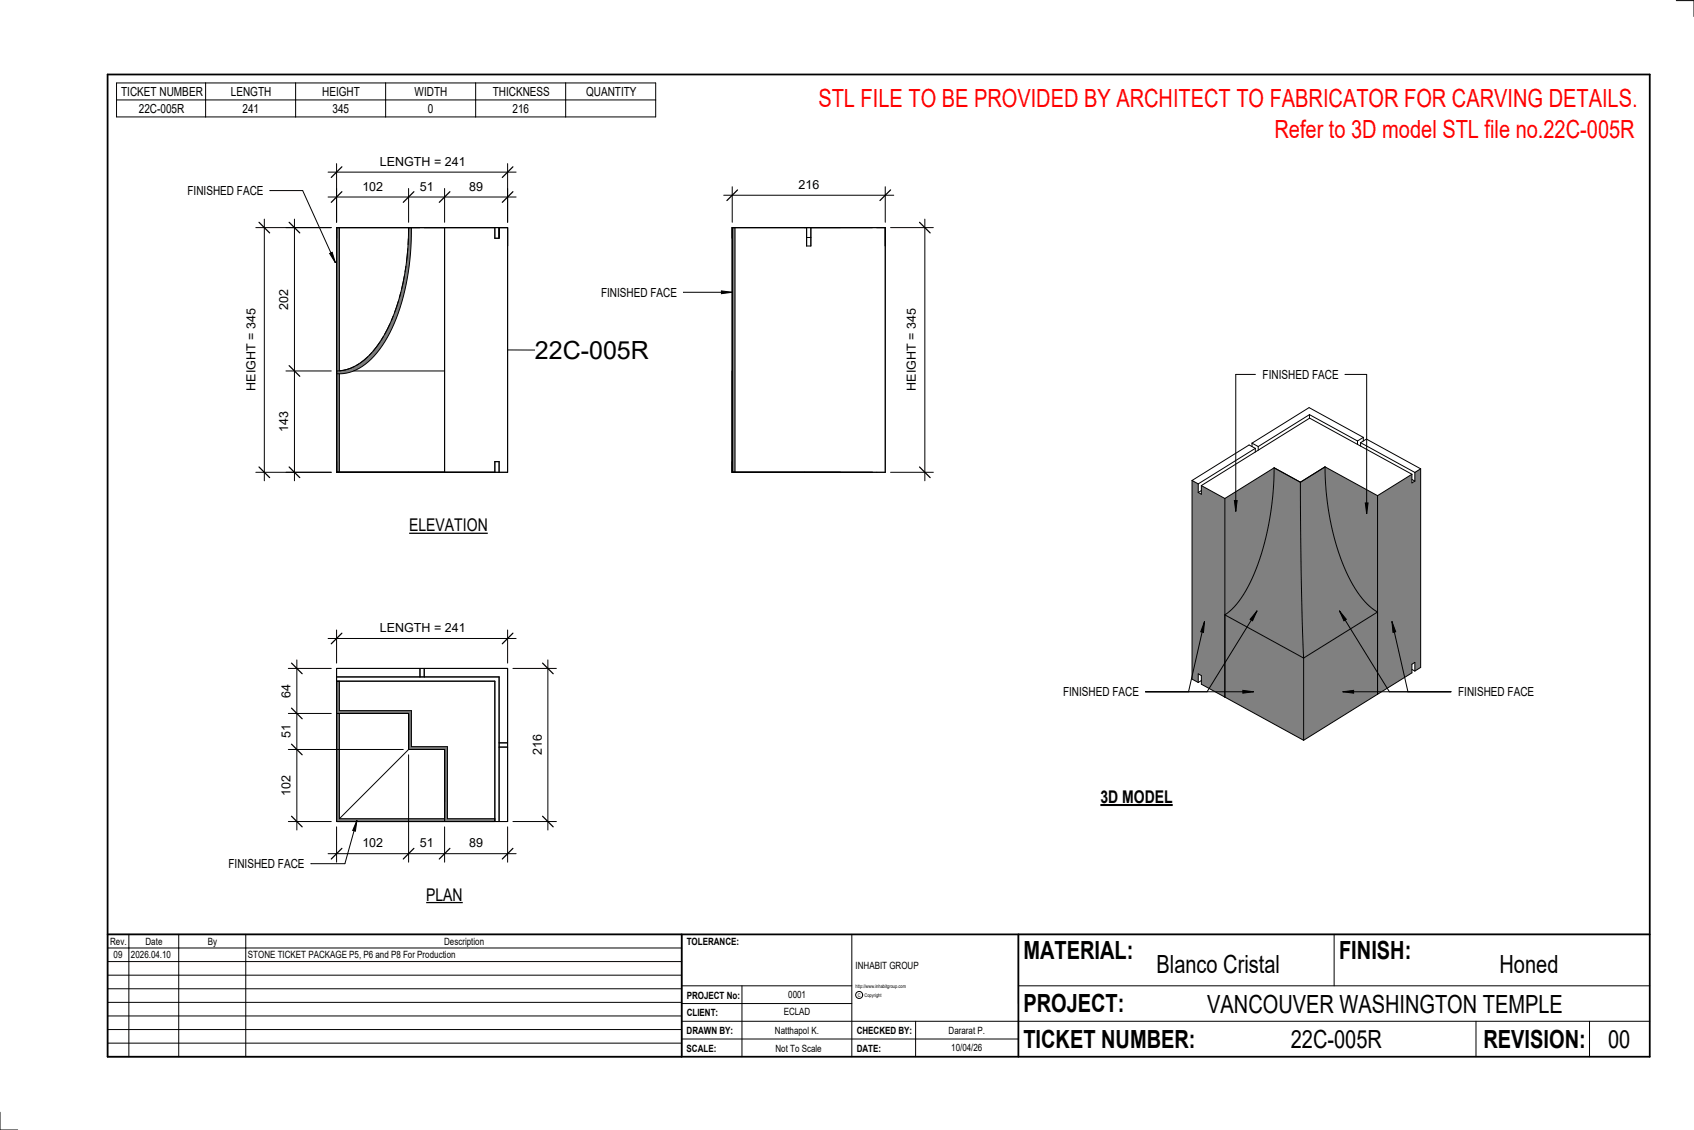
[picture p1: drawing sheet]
<svg xmlns="http://www.w3.org/2000/svg" width="914mm" height="610mm" viewBox="0 0 914 610" stroke-linecap="round" stroke-linejoin="round" font-family="sans-serif">
<g fill="#808080">
<path d="M661 332l43 23v44l-43-23z"/>
<path d="M688 252l14 8v52l2 43-43-23a57 57 0 0 0 19-30 160 160 0 0 0 8-50z"/>
<path d="M704 355l40-25v45l-40 24z"/>
<path d="M702 260l13-8a129 129 0 0 0 18 67 33 33 0 0 0 11 11l-40 25-2-45z"/>
<path d="M643 259l4 2v5l1 1v-5l13 7v107l-13-7v-5h-1v4l-4-2z"/>
<path d="M661 269l27-17a140 140 0 0 1-17 68 34 34 0 0 1-10 12z"/>
<path d="M715 252l29 15v63a54 54 0 0 1-20-29 148 148 0 0 1-9-49z"/>
<path d="M744 267l18-11v5l2-1v-5l3-2v107l-3 2v-5l-2 1v5l-18 12z"/>
</g>
<g fill="none" stroke="#000" stroke-width=".54">
<path d="M676 239l3 2M676 239v2M707 224l-28 17M707 224l26 14M707 224v2M733 238v2M734 239l4-2 29 16M734 239l30 16M734 239v2M736 236l-29-16-31 19M736 236l-3 2M736 236v2"/>
<path d="M643 259v107l4 2M643 259l4 2M678 242l-31 19M678 242l-4-2-31 19M678 242v2M679 241v2M688 252a140 140 0 0 1-17 69 34 34 0 0 1-10 11l43 23M688 252l14 8M688 252l-27 17M715 252a129 129 0 0 0 18 67 33 33 0 0 0 11 11l-40 25M715 252l-13 8M715 252l29 15"/>
<path d="M762 256l-18 11M762 256l-55-30-59 36M762 256v5l2-1M762 259l2 1M764 255v5M767 253v107l-3 2M767 253l-3 2M647 261v5M648 262l13 7M648 262v5l-1-1M648 265l-1 1M661 269v107"/>
<path d="M702 260v54l2 41M744 267v108M704 355v44M647 368v-4h1v5l56 30M648 367l-1 1M762 361l2 1M764 362v-5l-2 1v5l-58 36"/>
</g>
<path d="M395 123h2v132h-2z" fill="#7c7c7c"/>
<path d="M395 123h83v132h-83zM397 123v132M435 123v10h3v-10M435 128h3" fill="none" stroke="#000" stroke-width=".54"/>
<g fill="#7c7c7c">
<path d="M221 123h1a117 117 0 0 1-16 63 29 29 0 0 1-24 16v-2a31 31 0 0 0 24-17 119 119 0 0 0 15-60z"/>
<path d="M182 202v53h1v-53zM182 123v77h1v-77z"/>
</g>
<g fill="none" stroke="#000" stroke-width=".54">
<path d="M182 123h92v132h-92zM183 123v77h2M220 134l-1 8M220 129v3M220 127l1-4a112 112 0 0 1-18 64 28 28 0 0 1-21 13M222 123a117 117 0 0 1-16 63 29 29 0 0 1-24 16M267 123v6h2v-6M216 158v3M218 149l-1 7M219 144v3M210 175l-2 6M212 171l-1 2"/>
<path d="M215 163l-2 6M191 198l-6 2M194 196l-2 1M199 192l-5 4M201 190l-2 2M205 184l-4 5M207 182l-1 2M183 202v53M191 200h49v-77v132M267 255v-6h2v6"/>
</g>
<g fill="#7c7c7c">
<path d="M182 385h1v57h57v1h-58z"/>
<path d="M182 367h1v16h39v20h20v39h25v1h-27v-39h-19v-19h-39z"/>
</g>
<g fill="none" stroke="#000" stroke-width=".54">
<path d="M391 105h91M395 101v19M478 101v19M182 361h92v82h-92zM182 367h85v76M182 365h87v78M183 367v16h39v20h20v39h25M227 361v4M229 361v4M182 385h39M183 385v57M184 385h37"/>
<path d="M221 385v19M221 404l-38 38M221 404h19M240 404v37M240 404v39M269 403h5M269 401h5M183 442h57"/>
</g>
<path d="M398 102l-6 6M481 102l-6 6" fill="none" stroke="#000" stroke-width=".67"/>
<path d="M431 96h11v7h-11z" fill="#fff"/>
<path d="M499 118v141M481 123h23M481 255h23" fill="none" stroke="#000" stroke-width=".54"/>
<path d="M496 120l6 6M496 252l6 6" fill="none" stroke="#000" stroke-width=".67"/>
<path d="M488 167h8v44h-8z" fill="#fff"/>
<path d="M177 106h102M182 102v18M221 102v18M240 102v18M274 102v18" fill="none" stroke="#000" stroke-width=".54"/>
<path d="M185 103l-6 6M223 103l-5 6M243 103l-6 6M277 103l-6 6" fill="none" stroke="#000" stroke-width=".67"/>
<g fill="#fff">
<path d="M196 97h11v7h-11z"/>
<path d="M227 97h7v7h-7z"/>
<path d="M253 97h8v7h-8z"/>
</g>
<path d="M177 93h102M182 88v32M274 88v32" fill="none" stroke="#000" stroke-width=".54"/>
<path d="M185 90l-6 6M277 90l-6 6" fill="none" stroke="#000" stroke-width=".67"/>
<path d="M205 83h46v8h-46z" fill="#fff"/>
<path d="M159 118v141M154 123h25M154 200h25M154 255h25" fill="none" stroke="#000" stroke-width=".54"/>
<path d="M156 120l6 6M156 197l6 6M156 252l6 6" fill="none" stroke="#000" stroke-width=".67"/>
<g fill="#fff">
<path d="M150 156h7v11h-7z"/>
<path d="M150 222h7v11h-7z"/>
</g>
<path d="M143 118v141M138 123h41M138 255h41" fill="none" stroke="#000" stroke-width=".54"/>
<path d="M140 120l6 6M140 252l6 6" fill="none" stroke="#000" stroke-width=".67"/>
<path d="M132 167h7v44h-7z" fill="#fff"/>
<path d="M274 189h15" fill="none" stroke="#000" stroke-width=".54"/>
<path d="M289 181h62v15h-62z" fill="#fff"/>
<path d="M221 407v58M182 446v19M240 446v19M274 446v19M177 461h102" fill="none" stroke="#000" stroke-width=".54"/>
<path d="M185 458l-6 5M223 458l-5 5M243 458l-6 5M277 458l-6 5" fill="none" stroke="#000" stroke-width=".67"/>
<g fill="#fff">
<path d="M196 451h11v8h-11z"/>
<path d="M227 451h7v8h-7z"/>
<path d="M253 451h8v8h-8z"/>
</g>
<path d="M160 356v92M156 361h23M156 385h23M156 404h62M156 443h23" fill="none" stroke="#000" stroke-width=".54"/>
<path d="M157 358l6 5M157 382l6 6M157 401l6 6M157 440l6 6" fill="none" stroke="#000" stroke-width=".67"/>
<g fill="#fff">
<path d="M151 418h7v11h-7z"/>
<path d="M151 391h7v7h-7z"/>
<path d="M151 369h7v7h-7z"/>
</g>
<path d="M296 356v92M277 361h23M277 443h23" fill="none" stroke="#000" stroke-width=".54"/>
<path d="M293 358l6 5M293 440l6 6" fill="none" stroke="#000" stroke-width=".67"/>
<path d="M286 396h8v11h-8z" fill="#fff"/>
<path d="M182 340v18M274 340v18M177 344h102" fill="none" stroke="#000" stroke-width=".54"/>
<path d="M185 342l-6 5M277 342l-6 5" fill="none" stroke="#000" stroke-width=".67"/>
<path d="M205 335h46v8h-46z" fill="#fff"/>
<g fill="none" stroke="#000" stroke-width=".54">
<path d="M905 0h9v9M460 504v66M720 504v28M891 504h-341v37M368 532h92M401 532v38M550 532h341M368 551h523M368 541h92M494 551v19M797 551v19M858 551v19"/>
<path d="M368 561h182M0 600v10h10"/>
<circle cx="464" cy="537" r="1.9"/>
</g>
<path d="M58 40h833v530h-833zM58 504h833M368 504v66M550 504v66" fill="none" stroke="#000" stroke-width=".96"/>
<g fill="#fff">
<path d="M652 534h192v15h-192z"/>
<path d="M513 562h17v6h-17z"/>
<path d="M425 533h10v6h-10z"/>
<path d="M423 543h15v6h-15z"/>
<path d="M418 553h24v6h-24z"/>
<path d="M624 513h68v15h-68z"/>
<path d="M809 513h33v15h-33z"/>
<path d="M512 553h20v6h-20z"/>
<path d="M697 553h49v15h-49z"/>
<path d="M442 45h443v16h-443z"/>
<path d="M868 553h12v15h-12z"/>
<path d="M61 512h5v6h-5z"/>
</g>
<path d="M58 504h310v66h-310zM58 519h310M58 511h310M70 504v66M96 504v66M133 504v66M58 533h310M58 526h310M58 555h310M58 548h310M58 541h310M58 563h310" fill="none" stroke="#000" stroke-width=".54"/>
<path d="M221 278h42v11h-42z" fill="#fff"/>
<path d="M221 288h42" fill="none" stroke="#000" stroke-width=".69" stroke-linecap="butt"/>
<path d="M230 477h20v11h-20z" fill="#fff"/>
<path d="M230 487h20" fill="none" stroke="#000" stroke-width=".69" stroke-linecap="butt"/>
<path d="M594 424h39v12h-39z" fill="#fff"/>
<path d="M594 434h39" fill="none" stroke="#000" stroke-width="1.1" stroke-linecap="butt"/>
<path d="M688 62h196v15h-196z" fill="#fff"/>
<path d="M193 443l-1 5h-2zM193 443l-7 23h-18" fill="none" stroke="#000" stroke-width=".54"/>
<path d="M193 443l-1 5h-2z" fill="#000"/>
<path d="M123 462h41v8h-41z" fill="#fff"/>
<path d="M369 158h26M389 157l6 1h-6z" fill="none" stroke="#000" stroke-width=".54"/>
<path d="M389 157l6 1h-6z" fill="#000"/>
<path d="M324 154h41v8h-41z" fill="#fff"/>
<path d="M146 103h17l18 39M178 137l1-1 2 6z" fill="none" stroke="#000" stroke-width=".54"/>
<path d="M178 137l1-1 2 6z" fill="#000"/>
<path d="M101 99h41v8h-41z" fill="#fff"/>
<g fill="none" stroke="#000" stroke-width=".54">
<path d="M63 45h291v18h-291zM63 54h291M111 45v18M160 45v18M208 45v18M257 45v18M305 45v18M650 335v6h-2zM650 335l-8 38M678 330l-2 5-1-1zM678 330l-26 43M618 373h59"/>
<path d="M671 372l6 1-6 1z"/>
</g>
<path d="M650 335v6h-2zM678 330l-2 5-1-1zM671 372l6 1-6 1z" fill="#000"/>
<path d="M574 370h40v7h-40z" fill="#fff"/>
<path d="M678 202h-11v74M726 202h12v75M666 270h2l-1 6zM737 271h1v6z" fill="none" stroke="#000" stroke-width=".54"/>
<path d="M666 270h2l-1 6zM737 271h1v6z" fill="#000"/>
<path d="M682 198h40v8h-40z" fill="#fff"/>
<path d="M723 330l4 4-2 1zM751 335l2 6h-1zM725 373l6-1v2z" fill="#000"/>
<path d="M723 330l4 4-2 1zM723 330l27 43M751 335l2 6h-1zM751 335l9 38M725 373l6-1v2zM725 373h58" fill="none" stroke="#000" stroke-width=".54"/>
<path d="M787 370h41v7h-41z" fill="#fff"/>
<g font-size="13.5" fill="#f00">
<text x="442" y="58">STL FILE TO BE PROVIDED BY ARCHITECT TO FABRICATOR FOR CARVING DETAILS.</text>
<text x="688" y="75">Refer to 3D model STL file no.22C-005R</text>
</g>
<g font-size="13.5">
<text x="289" y="193">22C-005R</text>
<text x="552" y="517">MATERIAL:</text>
<text x="723" y="517">FINISH:</text>
<text x="624" y="525">Blanco Cristal</text>
<text x="809" y="525">Honed</text>
<text x="552" y="546">PROJECT:</text>
<text x="652" y="546">VANCOUVER WASHINGTON TEMPLE</text>
<text x="552" y="565">TICKET NUMBER:</text>
<text x="697" y="565">22C-005R</text>
<text x="801" y="565">REVISION:</text>
<text x="868" y="565">00</text>
</g>
<g font-size="9.4">
<text x="221" y="287">ELEVATION</text>
<text x="594" y="433">3D MODEL</text>
<text x="230" y="486">PLAN</text>
</g>
<g font-size="6.7">
<text x="65" y="52">TICKET NUMBER</text>
<text x="125" y="52">LENGTH</text>
<text x="174" y="52">HEIGHT</text>
<text x="224" y="52">WIDTH</text>
<text x="266" y="52">THICKNESS</text>
<text x="316" y="52">QUANTITY</text>
<text x="75" y="61">22C-005R</text>
<text x="131" y="61">241</text>
<text x="179" y="61">345</text>
<text x="231" y="61">0</text>
<text x="277" y="61">216</text>
<text x="205" y="90">LENGTH = 241</text>
<text x="431" y="102">216</text>
<text x="101" y="105">FINISHED FACE</text>
<text x="196" y="103">102</text>
<text x="227" y="103">51</text>
<text x="253" y="103">89</text>
<text x="324" y="160">FINISHED FACE</text>
<text x="156" y="167" transform="rotate(-90 156 167)">202</text>
<text x="682" y="204">FINISHED FACE</text>
<text x="138" y="211" transform="rotate(-90 138 211)">HEIGHT = 345</text>
<text x="494" y="211" transform="rotate(-90 494 211)">HEIGHT = 345</text>
<text x="156" y="233" transform="rotate(-90 156 233)">143</text>
<text x="205" y="341">LENGTH = 241</text>
<text x="157" y="376" transform="rotate(-90 157 376)">64</text>
<text x="574" y="376">FINISHED FACE</text>
<text x="787" y="376">FINISHED FACE</text>
<text x="157" y="398" transform="rotate(-90 157 398)">51</text>
<text x="292" y="407" transform="rotate(-90 292 407)">216</text>
<text x="157" y="429" transform="rotate(-90 157 429)">102</text>
<text x="196" y="457">102</text>
<text x="227" y="457">51</text>
<text x="253" y="457">89</text>
<text x="123" y="468">FINISHED FACE</text>
</g>
<g font-size="5.4">
<text x="59" y="510">Rev.</text>
<text x="79" y="510">Date</text>
<text x="112" y="510">By</text>
<text x="240" y="510">Description</text>
<text x="371" y="510">TOLERANCE:</text>
<text x="61" y="517">09</text>
<text x="71" y="517">2026.04.10</text>
<text x="134" y="517">STONE TICKET PACKAGE P5, P6 and P8 For Production</text>
<text x="462" y="523">INHABIT GROUP</text>
<text x="371" y="539">PROJECT No:</text>
<text x="425" y="538">0001</text>
<text x="371" y="548">CLIENT:</text>
<text x="423" y="548">ECLAD</text>
<text x="371" y="558">DRAWN BY:</text>
<text x="418" y="558">Natthapol K.</text>
<text x="462" y="558">CHECKED BY:</text>
<text x="512" y="558">Dararat P.</text>
<text x="371" y="567">SCALE:</text>
<text x="419" y="567">Not To Scale</text>
<text x="462" y="567">DATE:</text>
<text x="513" y="567">10/04/26</text>
</g>
<g font-size="2.7">
<text x="462" y="533">http://www.inhabitgroup.com</text>
<text x="463" y="538">C</text>
<text x="467" y="538">Copyright</text>
</g>
</svg>
